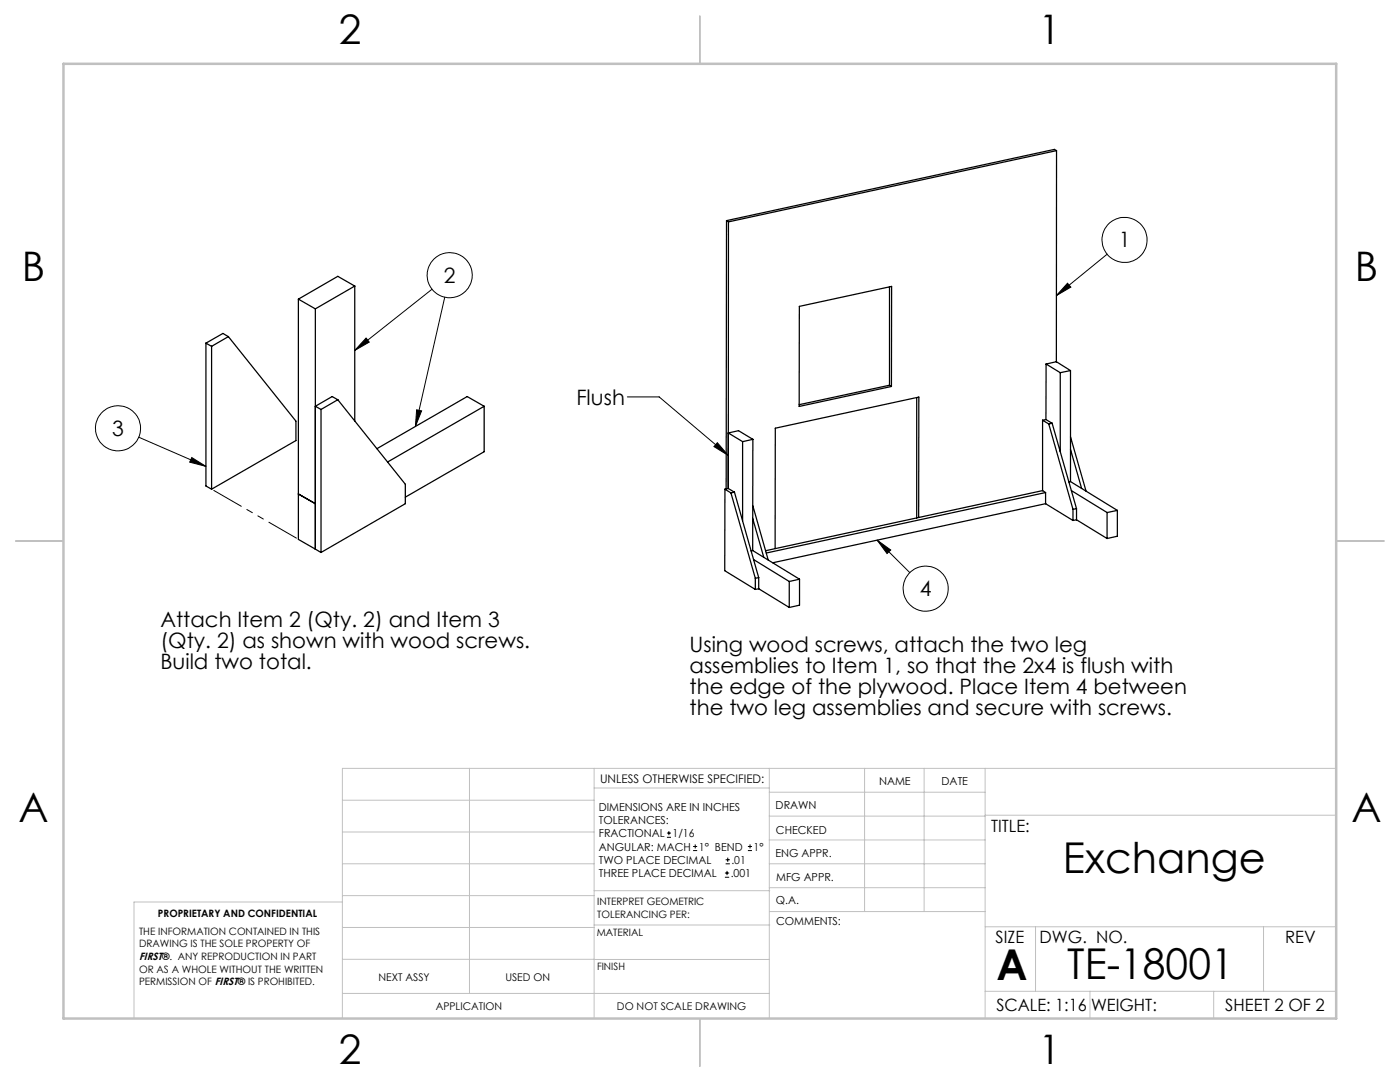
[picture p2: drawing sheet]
<svg xmlns="http://www.w3.org/2000/svg" width="279mm" height="216mm" viewBox="0 0 279 216" stroke-linecap="round" stroke-linejoin="round" font-family="sans-serif">
<g fill="none" stroke="#c0c0c0" stroke-width=".2">
<path d="M68.3 159.7h50.3M93.7 153.3v44.9M118.6 153.3v49.9M118.6 157.2h34.9M153.5 153.3v49.9M153.5 158.1h43.1M172.5 153.3v28.6M184.4 153.3v28.6M196.6 153.3v49.9M266.7 153.3h-198.4v49.9M68.3 178.7h50.3M68.3 172.4h50.3"/>
<path d="M68.3 166h50.3M68.3 180h-41.6v23.2M118.6 177.7h35M153.5 167.6h43.1M153.5 162.8h43.1M153.5 172.4h43.1M153.5 177.1h43.1M196.6 162.7h70.1M68.3 198.2h85.2M68.3 191.4l85.2 .1M68.3 185.1h50.3M118.6 184.6h35"/>
<path d="M153.6 181.9h43M196.6 197.8h70.1M196.6 184.9h70.1M206.7 184.9v12.9M217.5 197.8v5.4M242.2 197.8v5.4M252.2 184.9v12.9"/>
</g>
<path d="M139.7 3.2v9.5M3.1 107.9h9.6M266.7 107.9h9.5M139.7 203.2v9.6" fill="none" stroke="#c0c0c0" stroke-width=".25"/>
<path d="M12.7 12.7h254v190.5h-254z" fill="none" stroke="#c0c0c0" stroke-width=".5"/>
<g fill="none" stroke="#000" stroke-width=".2">
<path d="M86.2 57.7l-15.4 12.2M88.8 59.3l-5.9 25.8M213 56.5l.7 .8-2.9 1.7zM220.9 50.7l-10.1 8.3M73.1 67.5l.6 .8-2.9 1.6zM125.2 79.2h6.4l13.7 11.7M27.7 87.2l13.4 5.9M38.3 91.3l2.8 1.8-3.2-.9zM83.1 81.8l1 .2-1.2 3.1zM143.2 88.3l2.1 2.6-2.8-1.8zM175 107.8l6.6 6.5M175 107.8l2.8 1.9-.8 .8z"/>
<path d="M133.1 167.1h.8M133.1 166.2h.8M133.5 165.8v.9M138.3 169.7h.8M138.3 168.9h.8M138.7 168.5v.8M144.7 175h.8M144.7 174.2h.8M144.8 172.4h.9M144.8 171.6h.9M145.1 173.8v.8M145.2 171.1v.9"/>
<path d="M149.3 169.7h.8M149.3 168.9h.8M149.7 168.5v.8"/>
<circle cx="89.8" cy="54.9" r="4.5"/>
<circle cx="224.4" cy="47.9" r="4.5"/>
<circle cx="23.6" cy="85.5" r="4.5"/>
<circle cx="184.8" cy="117.5" r="4.5"/>
</g>
<path d="M73.1 67.5l.6 .8-2.9 1.6zM83.1 81.8l1 .2-1.2 3.1zM38.3 91.3l2.8 1.8-3.2-.9zM143.2 88.3l2.1 2.6-2.8-1.8zM175 107.8l2.8 1.9-.8 .8zM213 56.5l.7 .8-2.9 1.7z" fill="#000"/>
<g fill="none" stroke="#000" stroke-width=".25">
<path d="M210.9 30.1l-65.5 14.2M210.9 30.1l-.1 42.1M210.9 30.1l-.5-.3-65.4 14.2M59.5 59.7l3.4 1.9M59.5 59.7v47.9l3.4 2M70.8 57.1l-3.4-2-7.9 4.6M70.8 57.1l-7.9 4.5M70.8 57.1v26.9M145 44l-.1 53.5M145 44l.4 .3M145.4 44.3l-.1 53.2M177.5 57.3v19.6"/>
<path d="M41.1 68.5l1.1 .6M41.1 68.5v28.5l1.1 .6M42.2 69.1v28.5M45.6 67.2l-3.4 1.9M45.6 67.2l13.5 16.8v3.9l-16.9 9.7M45.6 67.2l-1.1-.7-3.4 2M62.9 61.6v48M67.4 79.8l-3.3 1.9M67.4 79.8l13.5 16.8v3.9l-16.8 9.7M67.4 79.8l-1.1-.7-3.4 2 1.2 .6M159.5 61.1l18.4-3.9v19.9l-18.4 4zM177.5 76.9l.4 .2"/>
<path d="M177.5 76.9l-18 3.9M183 79.3v24.1M208.8 72.6l-.1 11.1M208.8 72.6l2.8 1.8M210.8 72.2l-2 .4M210.8 72.2l2.8 1.7M211.6 74.4v15.7M213.6 73.9v22.2l9.4 5.7M213.6 73.9l-2 .5M59.5 98.6l3.4 1.9M64.1 81.7v28.5M96.6 81.1l-3.4-2-18 10.4"/>
<path d="M96.6 81.1l-19.2 11.1M96.6 81.1v9l-15.7 9.1M144.7 97.6l1.2 .8M144.7 97.6l-.1 16.3 6.1 3.7M145.3 97.5l-.6 .1M145.3 97.5l1.3 .7M145.9 98.4l4.8 17M146.6 98.2l-.7 .2M146.6 98.2l4.8 17.1M148.2 88.1v15.8M150.2 87.7l-2.8-1.8-2.1 .5 2.9 1.7M150.2 87.7v22.2"/>
<path d="M150.2 87.7l-2 .4M208.1 97.9l.6 .4M208.1 97.9l-55.3 12M208.1 83.9l1.2 .7M208.1 83.9v14M208.7 98.3l-55.8 12M208.7 98.3v2.2M208.7 83.7l-.6 .2M208.7 83.7l1.3 .8M209.3 84.6l4.8 17M210 84.5l-.7 .1M210 84.5l4.8 17"/>
<path d="M213.6 89.7l2.3 7.8M213.6 87.2l3.1 10.8M213.6 96.1l-.3 .1M213.8 97.9l7.1 4.4M62.9 109.6l1.2 .6M150.2 103.4l2.2 7.8M150.2 109.9h-.3M150.2 109.9l9.4 5.7M150.2 100.9l3.1 10.9M150.4 111.7l7.1 4.3M150.7 115.4v2.2M151.4 115.3l-.7 .1"/>
<path d="M151.4 117.5l-.7 .1M151.4 115.3v2.2M151.4 117.5l6.1 3.7M157.5 116v5.2M159.6 115.6l-2.1 .4M159.6 115.6v5.2l-2.1 .4M183.3 103.3l.1-24.1-28.7 6.2v24.1M208.7 100.5l-54.5 11.8M208.7 100.5l5.4 3.4M214.1 101.6v2.3M214.8 101.5l-.7 .1M214.8 103.7l-.7 .2"/>
<path d="M214.8 101.5v2.2M214.8 103.7l6.1 3.8M220.9 102.3v5.2M223 101.8l-2.1 .5M223 101.8v5.2l-2.1 .5"/>
</g>
<path d="M42.2 97.6l17.4 10" fill="none" stroke="#000" stroke-width=".2" stroke-dasharray="6.3 1.3 1.3 1.3 1.3 1.3" stroke-dashoffset="-.5"/>
<g font-size="8.5">
<text x="212.1" y="174.2">Exchange</text>
<text x="198.9" y="195.5">A</text>
<text x="213" y="195.4">TE-18001</text>
</g>
<g font-size="8.1">
<text x="67.6" y="8.9">2</text>
<text x="207.3" y="8.9">1</text>
<text x="4.4" y="56.2">B</text>
<text x="270.4" y="56.2">B</text>
<text x="3.7" y="164.1">A</text>
<text x="269.7" y="164.1">A</text>
<text x="67.6" y="212.4">2</text>
<text x="207.3" y="212.4">1</text>
</g>
<g font-size="4.2">
<text x="223.3" y="49.3">1</text>
<text x="88.6" y="56.4">2</text>
<text x="115" y="80.8">Flush</text>
<text x="22.4" y="86.9">3</text>
<text x="183.6" y="118.9">4</text>
<text x="32" y="125.1">Attach Item 2 (Qty. 2) and Item 3</text>
<text x="32" y="129.3">(Qty. 2) as shown with wood screws.</text>
<text x="137.6" y="130.2">Using wood screws, attach the two leg</text>
<text x="32" y="133.4">Build two total.</text>
<text x="137.6" y="134.3">assemblies to Item 1, so that the 2x4 is flush with</text>
<text x="137.6" y="138.5">the edge of the plywood. Place Item 4 between</text>
<text x="137.6" y="142.7">the two leg assemblies and secure with screws.</text>
</g>
<g font-size="3.4">
<text x="197.8" y="166">TITLE:</text>
<text x="198.7" y="188.1">SIZE</text>
<text x="207.5" y="188.1">DWG. NO.</text>
<text x="256.5" y="188.2">REV</text>
<text x="198.8" y="201.7">SCALE: 1:16</text>
<text x="217.7" y="201.8">WEIGHT:</text>
<text x="244.5" y="201.7">SHEET 2 OF 2</text>
</g>
<text font-size="2.4" x="119.8" y="156.2">UNLESS OTHERWISE SPECIFIED:</text>
<g font-size="2.2">
<text x="119.5" y="161.8">DIMENSIONS ARE IN INCHES</text>
<text x="154.8" y="161.4">DRAWN</text>
<text x="175.4" y="156.6">NAME</text>
<text x="187.9" y="156.7">DATE</text>
<text x="119.5" y="164.4">TOLERANCES:</text>
<text x="119.5" y="167.1">FRACTIONAL</text>
<text x="134.2" y="167.1">1/16</text>
<text x="154.9" y="166.3">CHECKED</text>
<text x="119.5" y="172.4">TWO PLACE DECIMAL</text>
<text x="119.5" y="169.7">ANGULAR: MACH</text>
<text x="139.5" y="169.7">1° BEND</text>
<text x="146" y="172.4">.01</text>
<text x="150.4" y="169.7">1°</text>
<text x="154.8" y="171">ENG APPR.</text>
<text x="119.5" y="175">THREE PLACE DECIMAL</text>
<text x="145.8" y="175">.001</text>
<text x="154.9" y="175.7">MFG APPR.</text>
<text x="154.9" y="180.4">Q.A.</text>
<text x="154.9" y="184.6">COMMENTS:</text>
</g>
<g font-size="2.1">
<text x="27.8" y="191.6">FIRST®. ANY REPRODUCTION IN PART</text>
<text x="75.5" y="195.7">NEXT ASSY</text>
<text x="100.9" y="195.7">USED ON</text>
<text x="86.9" y="201.5">APPLICATION</text>
<text x="123.1" y="201.6">DO NOT SCALE DRAWING</text>
</g>
<g font-size="2">
<text x="31.5" y="182.9">PROPRIETARY AND CONFIDENTIAL</text>
<text x="119.2" y="180.6">INTERPRET GEOMETRIC</text>
<text x="119.2" y="183.1">TOLERANCING PER:</text>
<text x="27.8" y="186.5">THE INFORMATION CONTAINED IN THIS</text>
<text x="27.8" y="189">DRAWING IS THE SOLE PROPERTY OF</text>
<text x="119.1" y="186.7">MATERIAL</text>
<text x="27.8" y="194.1">OR AS A WHOLE WITHOUT THE WRITTEN</text>
<text x="27.8" y="196.6">PERMISSION OF FIRST® IS PROHIBITED.</text>
<text x="119.1" y="193.5">FINISH</text>
</g>
</svg>
